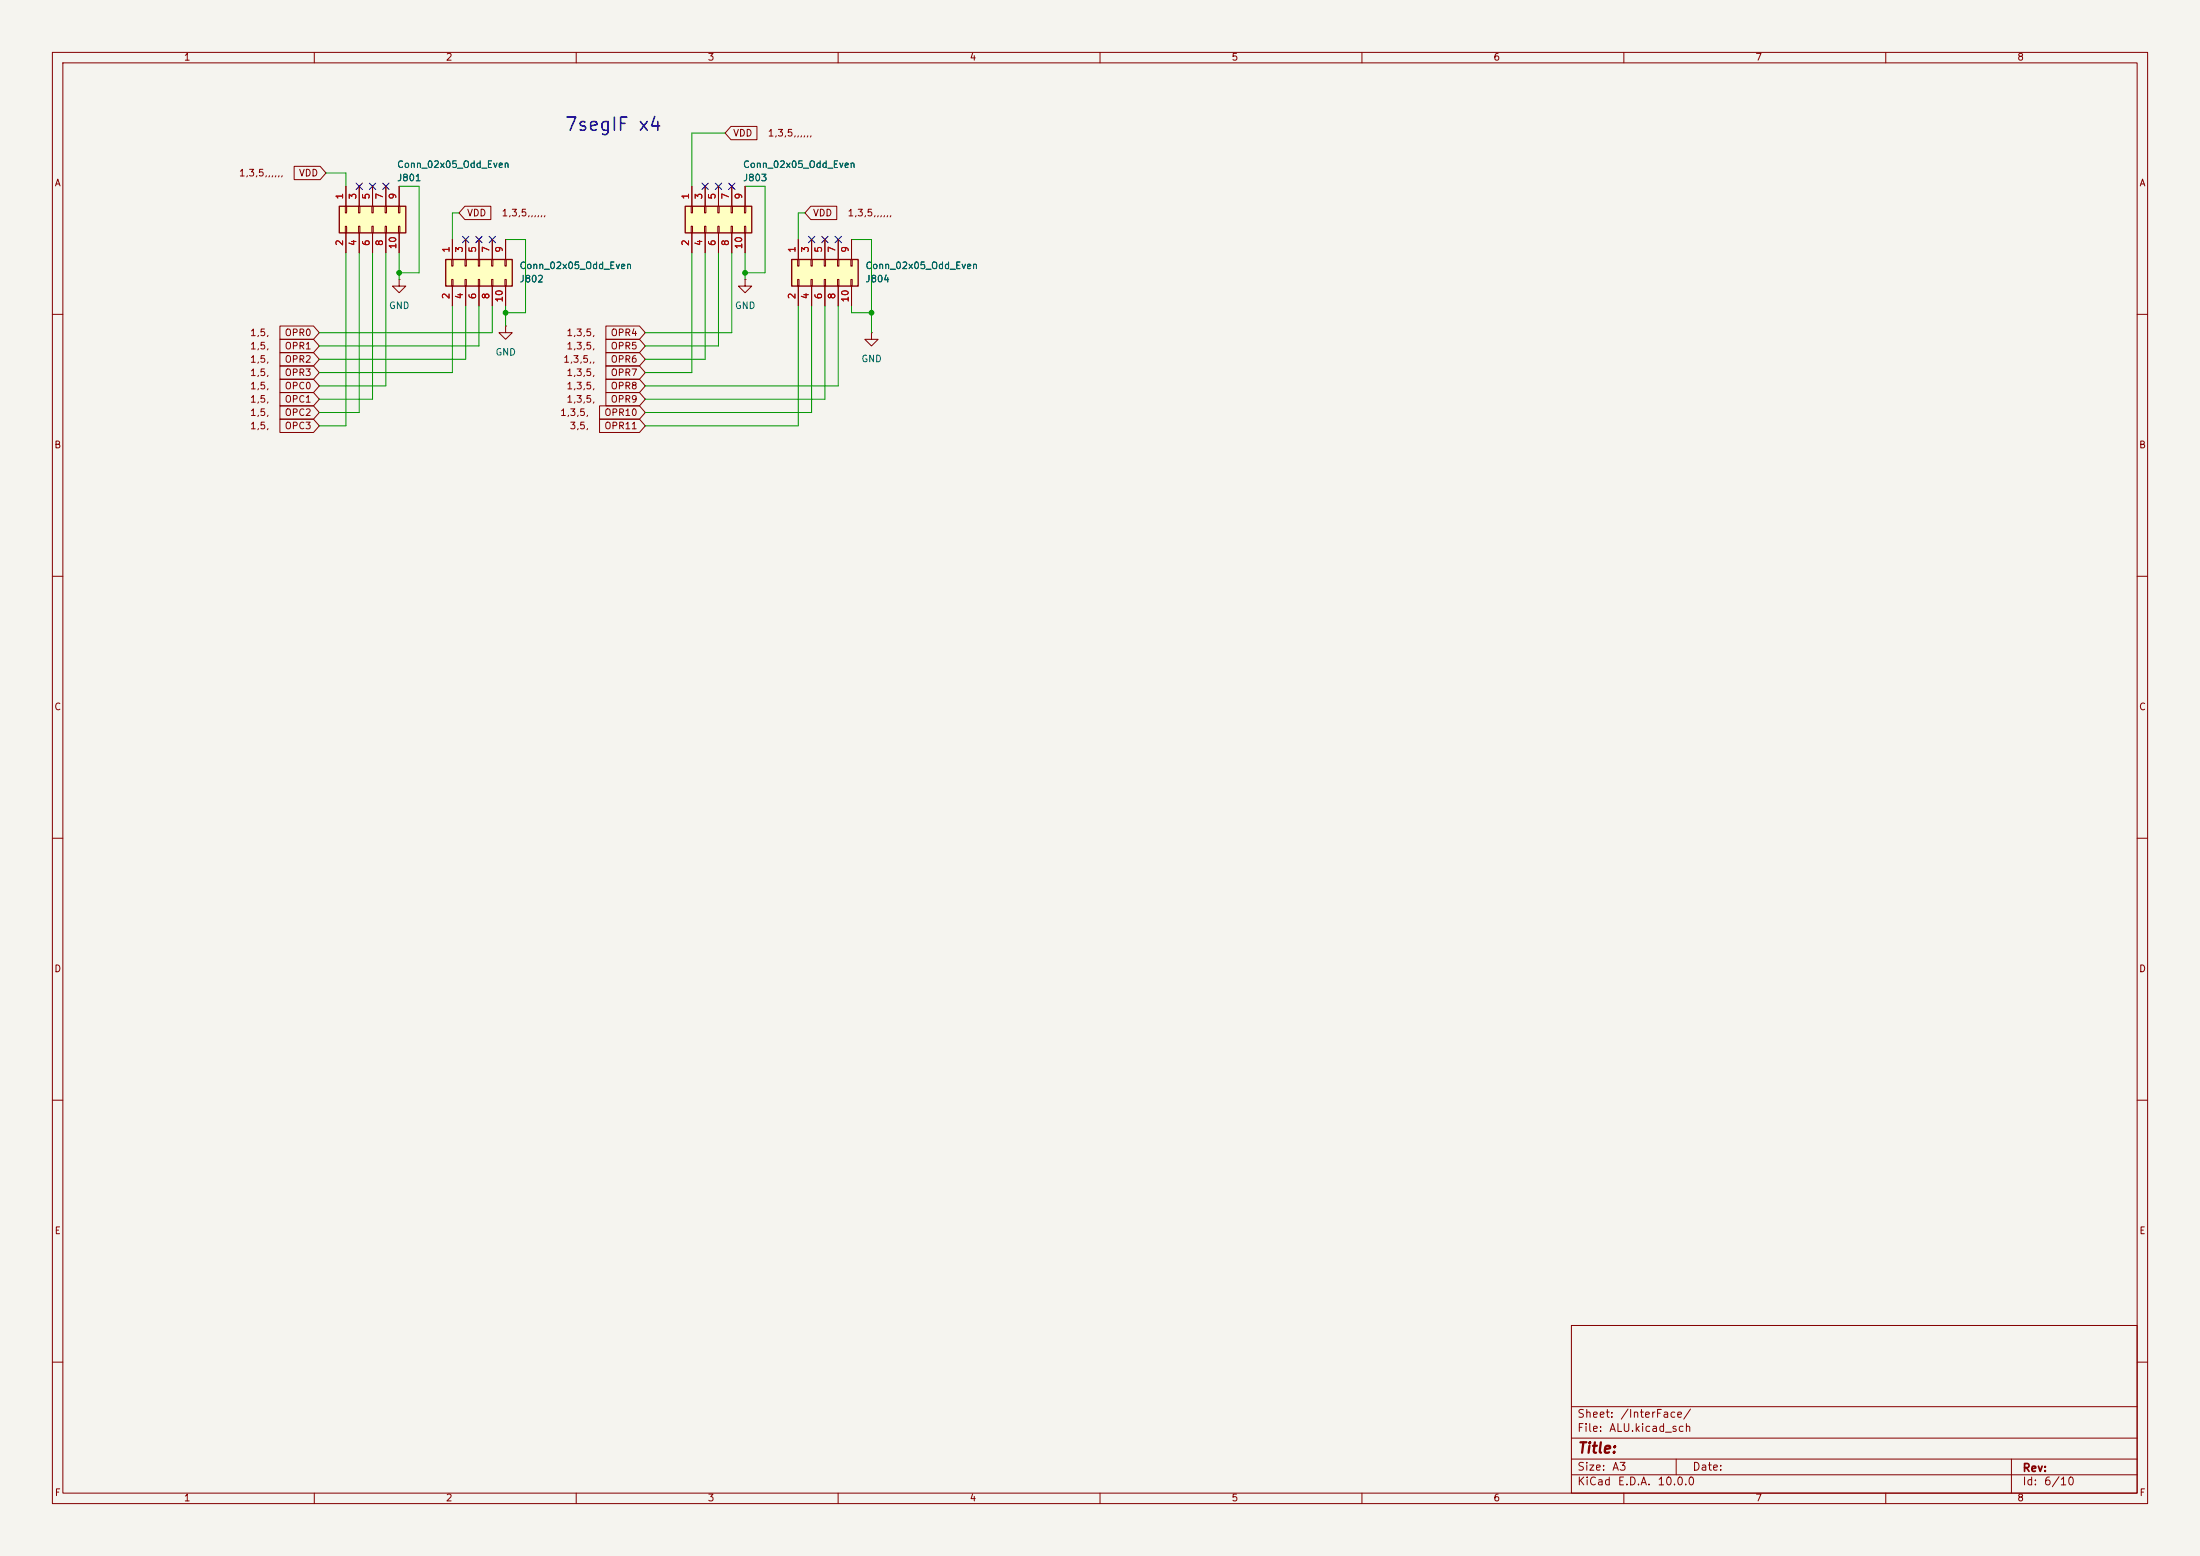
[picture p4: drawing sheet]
(kicad_sch
 (version 20260306)
 (generator "eeschema")
 (generator_version "10.0")
 (paper "A3")
 (lib_symbols
  (symbol "Connector_Generic:Conn_02x05_Odd_Even"
   (pin_names
    (offset 1.016) (hide yes)) (exclude_from_sim no) (in_bom yes) (on_board yes)
   (in_pos_files yes)
   (duplicate_pin_numbers_are_jumpers no)
   (property "Reference" "J" (at 1.27 7.62 0) (show_name no) (do_not_autoplace no) (effects (font (size 1.27 1.27))))
   (property "Value" "Conn_02x05_Odd_Even" (at 1.27 -7.62 0) (show_name no) (do_not_autoplace no) (effects (font (size 1.27 1.27))))
   (property "Footprint" "" (at 0 0 0) (show_name no) (do_not_autoplace no) (hide yes) (effects (font (size 1.27 1.27))))
   (property "Datasheet" "" (at 0 0 0) (show_name no) (do_not_autoplace no) (hide yes) (effects (font (size 1.27 1.27))))
   (property "Description" "Generic connector, double row, 02x05, odd/even pin numbering scheme (row 1 odd numbers, row 2 even numbers), script generated (kicad-library-utils/schlib/autogen/connector/)" (at 0 0 0) (show_name no) (do_not_autoplace no) (hide yes) (effects (font (size 1.27 1.27))))
   (symbol "Conn_02x05_Odd_Even_1_1"
    (rectangle (start -1.27 6.35) (end 3.81 -6.35) (stroke (width 0.254) (type default)) (fill (type background)))
    (rectangle (start -1.27 5.207) (end 0 4.953) (stroke (width 0.1524) (type default)) (fill (type none)))
    (rectangle (start -1.27 2.667) (end 0 2.413) (stroke (width 0.1524) (type default)) (fill (type none)))
    (rectangle (start -1.27 0.127) (end 0 -0.127) (stroke (width 0.1524) (type default)) (fill (type none)))
    (rectangle (start -1.27 -2.413) (end 0 -2.667) (stroke (width 0.1524) (type default)) (fill (type none)))
    (rectangle (start -1.27 -4.953) (end 0 -5.207) (stroke (width 0.1524) (type default)) (fill (type none)))
    (rectangle (start 3.81 5.207) (end 2.54 4.953) (stroke (width 0.1524) (type default)) (fill (type none)))
    (rectangle (start 3.81 2.667) (end 2.54 2.413) (stroke (width 0.1524) (type default)) (fill (type none)))
    (rectangle (start 3.81 0.127) (end 2.54 -0.127) (stroke (width 0.1524) (type default)) (fill (type none)))
    (rectangle (start 3.81 -2.413) (end 2.54 -2.667) (stroke (width 0.1524) (type default)) (fill (type none)))
    (rectangle (start 3.81 -4.953) (end 2.54 -5.207) (stroke (width 0.1524) (type default)) (fill (type none)))
    (pin passive line (at -5.08 5.08 0) (length 3.81) (name "Pin_1" (effects (font (size 1.27 1.27)))) (number "1" (effects (font (size 1.27 1.27)))))
    (pin passive line (at 7.62 5.08 180) (length 3.81) (name "Pin_2" (effects (font (size 1.27 1.27)))) (number "2" (effects (font (size 1.27 1.27)))))
    (pin passive line (at -5.08 2.54 0) (length 3.81) (name "Pin_3" (effects (font (size 1.27 1.27)))) (number "3" (effects (font (size 1.27 1.27)))))
    (pin passive line (at 7.62 2.54 180) (length 3.81) (name "Pin_4" (effects (font (size 1.27 1.27)))) (number "4" (effects (font (size 1.27 1.27)))))
    (pin passive line (at -5.08 0 0) (length 3.81) (name "Pin_5" (effects (font (size 1.27 1.27)))) (number "5" (effects (font (size 1.27 1.27)))))
    (pin passive line (at 7.62 0 180) (length 3.81) (name "Pin_6" (effects (font (size 1.27 1.27)))) (number "6" (effects (font (size 1.27 1.27)))))
    (pin passive line (at -5.08 -2.54 0) (length 3.81) (name "Pin_7" (effects (font (size 1.27 1.27)))) (number "7" (effects (font (size 1.27 1.27)))))
    (pin passive line (at 7.62 -2.54 180) (length 3.81) (name "Pin_8" (effects (font (size 1.27 1.27)))) (number "8" (effects (font (size 1.27 1.27)))))
    (pin passive line (at -5.08 -5.08 0) (length 3.81) (name "Pin_9" (effects (font (size 1.27 1.27)))) (number "9" (effects (font (size 1.27 1.27)))))
    (pin passive line (at 7.62 -5.08 180) (length 3.81) (name "Pin_10" (effects (font (size 1.27 1.27)))) (number "10" (effects (font (size 1.27 1.27))))))
   (embedded_fonts no))
  (symbol "power:GND"
   (power global)
   (pin_numbers (hide yes))
   (pin_names
    (offset 0) (hide yes)) (exclude_from_sim no) (in_bom yes) (on_board yes)
   (in_pos_files yes)
   (duplicate_pin_numbers_are_jumpers no)
   (property "Reference" "#PWR" (at 0 -6.35 0) (show_name no) (do_not_autoplace no) (hide yes) (effects (font (size 1.27 1.27))))
   (property "Value" "GND" (at 0 -3.81 0) (show_name no) (do_not_autoplace no) (effects (font (size 1.27 1.27))))
   (property "Footprint" "" (at 0 0 0) (show_name no) (do_not_autoplace no) (hide yes) (effects (font (size 1.27 1.27))))
   (property "Datasheet" "" (at 0 0 0) (show_name no) (do_not_autoplace no) (hide yes) (effects (font (size 1.27 1.27))))
   (property "Description" "Power symbol creates a global label with name \"GND\" , ground" (at 0 0 0) (show_name no) (do_not_autoplace no) (hide yes) (effects (font (size 1.27 1.27))))
   (symbol "GND_0_1"
    (polyline (pts (xy 0 0) (xy 0 -1.27) (xy 1.27 -1.27) (xy 0 -2.54) (xy -1.27 -1.27) (xy 0 -1.27)) (stroke (width 0) (type default)) (fill (type none))))
   (symbol "GND_1_1"
    (pin power_in line (at 0 0 270) (length 0) (name "" (effects (font (size 1.27 1.27)))) (number "1" (effects (font (size 1.27 1.27))))))
   (embedded_fonts no)))
 (text "7segIF x4"
  (exclude_from_sim no)
  (at 116.84 24.384 0)
  (effects (font (size 2.5 2.5))))
 (junction
  (at 76.2 52.07)
  (diameter 0)
  (color 0 0 0 0))
 (junction
  (at 142.24 52.07)
  (diameter 0)
  (color 0 0 0 0))
 (junction
  (at 96.52 59.69)
  (diameter 0)
  (color 0 0 0 0))
 (junction
  (at 166.37 59.69)
  (diameter 0)
  (color 0 0 0 0))
 (no_connect
  (at 160.02 45.72))
 (no_connect
  (at 91.44 45.72))
 (no_connect
  (at 71.12 35.56))
 (no_connect
  (at 154.94 45.72))
 (no_connect
  (at 137.16 35.56))
 (no_connect
  (at 139.7 35.56))
 (no_connect
  (at 93.98 45.72))
 (no_connect
  (at 157.48 45.72))
 (no_connect
  (at 134.62 35.56))
 (no_connect
  (at 88.9 45.72))
 (no_connect
  (at 68.58 35.56))
 (no_connect
  (at 73.66 35.56))
 (wire
  (pts (xy 162.56 45.72) (xy 166.37 45.72))
  (stroke (width 0) (type default)))
 (wire
  (pts (xy 123.19 81.28) (xy 152.4 81.28))
  (stroke (width 0) (type default)))
 (wire
  (pts (xy 123.19 66.04) (xy 137.16 66.04))
  (stroke (width 0) (type default)))
 (wire
  (pts (xy 123.19 78.74) (xy 154.94 78.74))
  (stroke (width 0) (type default)))
 (wire
  (pts (xy 80.01 52.07) (xy 76.2 52.07))
  (stroke (width 0) (type default)))
 (wire
  (pts (xy 134.62 68.58) (xy 123.19 68.58))
  (stroke (width 0) (type default)))
 (wire
  (pts (xy 100.33 59.69) (xy 96.52 59.69))
  (stroke (width 0) (type default)))
 (wire
  (pts (xy 132.08 25.4) (xy 138.43 25.4))
  (stroke (width 0) (type default)))
 (wire
  (pts (xy 60.96 66.04) (xy 91.44 66.04))
  (stroke (width 0) (type default)))
 (wire
  (pts (xy 66.04 33.02) (xy 66.04 35.56))
  (stroke (width 0) (type default)))
 (wire
  (pts (xy 139.7 63.5) (xy 123.19 63.5))
  (stroke (width 0) (type default)))
 (wire
  (pts (xy 96.52 59.69) (xy 96.52 62.23))
  (stroke (width 0) (type default)))
 (wire
  (pts (xy 87.63 40.64) (xy 86.36 40.64))
  (stroke (width 0) (type default)))
 (wire
  (pts (xy 123.19 76.2) (xy 157.48 76.2))
  (stroke (width 0) (type default)))
 (wire
  (pts (xy 91.44 66.04) (xy 91.44 58.42))
  (stroke (width 0) (type default)))
 (wire
  (pts (xy 66.04 48.26) (xy 66.04 81.28))
  (stroke (width 0) (type default)))
 (wire
  (pts (xy 86.36 71.12) (xy 86.36 58.42))
  (stroke (width 0) (type default)))
 (wire
  (pts (xy 152.4 81.28) (xy 152.4 58.42))
  (stroke (width 0) (type default)))
 (wire
  (pts (xy 132.08 25.4) (xy 132.08 35.56))
  (stroke (width 0) (type default)))
 (wire
  (pts (xy 73.66 73.66) (xy 73.66 48.26))
  (stroke (width 0) (type default)))
 (wire
  (pts (xy 96.52 45.72) (xy 100.33 45.72))
  (stroke (width 0) (type default)))
 (wire
  (pts (xy 166.37 59.69) (xy 162.56 59.69))
  (stroke (width 0) (type default)))
 (wire
  (pts (xy 88.9 68.58) (xy 88.9 58.42))
  (stroke (width 0) (type default)))
 (wire
  (pts (xy 76.2 52.07) (xy 76.2 53.34))
  (stroke (width 0) (type default)))
 (wire
  (pts (xy 142.24 35.56) (xy 146.05 35.56))
  (stroke (width 0) (type default)))
 (wire
  (pts (xy 132.08 48.26) (xy 132.08 71.12))
  (stroke (width 0) (type default)))
 (wire
  (pts (xy 134.62 48.26) (xy 134.62 68.58))
  (stroke (width 0) (type default)))
 (wire
  (pts (xy 157.48 76.2) (xy 157.48 58.42))
  (stroke (width 0) (type default)))
 (wire
  (pts (xy 152.4 40.64) (xy 152.4 45.72))
  (stroke (width 0) (type default)))
 (wire
  (pts (xy 123.19 73.66) (xy 160.02 73.66))
  (stroke (width 0) (type default)))
 (wire
  (pts (xy 60.96 73.66) (xy 73.66 73.66))
  (stroke (width 0) (type default)))
 (wire
  (pts (xy 146.05 35.56) (xy 146.05 52.07))
  (stroke (width 0) (type default)))
 (wire
  (pts (xy 154.94 78.74) (xy 154.94 58.42))
  (stroke (width 0) (type default)))
 (wire
  (pts (xy 96.52 58.42) (xy 96.52 59.69))
  (stroke (width 0) (type default)))
 (wire
  (pts (xy 71.12 76.2) (xy 60.96 76.2))
  (stroke (width 0) (type default)))
 (wire
  (pts (xy 86.36 40.64) (xy 86.36 45.72))
  (stroke (width 0) (type default)))
 (wire
  (pts (xy 60.96 63.5) (xy 93.98 63.5))
  (stroke (width 0) (type default)))
 (wire
  (pts (xy 60.96 78.74) (xy 68.58 78.74))
  (stroke (width 0) (type default)))
 (wire
  (pts (xy 146.05 52.07) (xy 142.24 52.07))
  (stroke (width 0) (type default)))
 (wire
  (pts (xy 139.7 48.26) (xy 139.7 63.5))
  (stroke (width 0) (type default)))
 (wire
  (pts (xy 100.33 45.72) (xy 100.33 59.69))
  (stroke (width 0) (type default)))
 (wire
  (pts (xy 153.67 40.64) (xy 152.4 40.64))
  (stroke (width 0) (type default)))
 (wire
  (pts (xy 160.02 73.66) (xy 160.02 58.42))
  (stroke (width 0) (type default)))
 (wire
  (pts (xy 142.24 48.26) (xy 142.24 52.07))
  (stroke (width 0) (type default)))
 (wire
  (pts (xy 76.2 35.56) (xy 80.01 35.56))
  (stroke (width 0) (type default)))
 (wire
  (pts (xy 142.24 52.07) (xy 142.24 53.34))
  (stroke (width 0) (type default)))
 (wire
  (pts (xy 166.37 63.5) (xy 166.37 59.69))
  (stroke (width 0) (type default)))
 (wire
  (pts (xy 76.2 48.26) (xy 76.2 52.07))
  (stroke (width 0) (type default)))
 (wire
  (pts (xy 60.96 71.12) (xy 86.36 71.12))
  (stroke (width 0) (type default)))
 (wire
  (pts (xy 132.08 71.12) (xy 123.19 71.12))
  (stroke (width 0) (type default)))
 (wire
  (pts (xy 68.58 48.26) (xy 68.58 78.74))
  (stroke (width 0) (type default)))
 (wire
  (pts (xy 93.98 63.5) (xy 93.98 58.42))
  (stroke (width 0) (type default)))
 (wire
  (pts (xy 71.12 48.26) (xy 71.12 76.2))
  (stroke (width 0) (type default)))
 (wire
  (pts (xy 62.23 33.02) (xy 66.04 33.02))
  (stroke (width 0) (type default)))
 (wire
  (pts (xy 137.16 66.04) (xy 137.16 48.26))
  (stroke (width 0) (type default)))
 (wire
  (pts (xy 80.01 35.56) (xy 80.01 52.07))
  (stroke (width 0) (type default)))
 (wire
  (pts (xy 166.37 45.72) (xy 166.37 59.69))
  (stroke (width 0) (type default)))
 (wire
  (pts (xy 162.56 58.42) (xy 162.56 59.69))
  (stroke (width 0) (type default)))
 (wire
  (pts (xy 66.04 81.28) (xy 60.96 81.28))
  (stroke (width 0) (type default)))
 (wire
  (pts (xy 60.96 68.58) (xy 88.9 68.58))
  (stroke (width 0) (type default)))
 (global_label "OPR4"
  (shape input)
  (at 123.19 63.5 180)
  (fields_autoplaced yes)
  (effects (font (size 1.27 1.27)) (justify right))
  (property "Intersheetrefs" "${INTERSHEET_REFS}" (at 115.1248 63.5 0) (show_name no) (do_not_autoplace no) (effects (font (size 1.27 1.27)) (justify right))))
 (global_label "OPR5"
  (shape input)
  (at 123.19 66.04 180)
  (fields_autoplaced yes)
  (effects (font (size 1.27 1.27)) (justify right))
  (property "Intersheetrefs" "${INTERSHEET_REFS}" (at 115.1248 66.04 0) (show_name no) (do_not_autoplace no) (effects (font (size 1.27 1.27)) (justify right))))
 (global_label "OPR10"
  (shape input)
  (at 123.19 78.74 180)
  (fields_autoplaced yes)
  (effects (font (size 1.27 1.27)) (justify right))
  (property "Intersheetrefs" "${INTERSHEET_REFS}" (at 113.9153 78.74 0) (show_name no) (do_not_autoplace no) (effects (font (size 1.27 1.27)) (justify right))))
 (global_label "VDD"
  (shape input)
  (at 87.63 40.64 0)
  (fields_autoplaced yes)
  (effects (font (size 1.27 1.27)) (justify left))
  (property "Intersheetrefs" "${INTERSHEET_REFS}" (at 94.2438 40.64 0) (show_name no) (do_not_autoplace no) (effects (font (size 1.27 1.27)) (justify left))))
 (global_label "OPC0"
  (shape input)
  (at 60.96 73.66 180)
  (fields_autoplaced yes)
  (effects (font (size 1.27 1.27)) (justify right))
  (property "Intersheetrefs" "${INTERSHEET_REFS}" (at 52.8948 73.66 0) (show_name no) (do_not_autoplace no) (effects (font (size 1.27 1.27)) (justify right))))
 (global_label "OPR8"
  (shape input)
  (at 123.19 73.66 180)
  (fields_autoplaced yes)
  (effects (font (size 1.27 1.27)) (justify right))
  (property "Intersheetrefs" "${INTERSHEET_REFS}" (at 115.1248 73.66 0) (show_name no) (do_not_autoplace no) (effects (font (size 1.27 1.27)) (justify right))))
 (global_label "OPC1"
  (shape input)
  (at 60.96 76.2 180)
  (fields_autoplaced yes)
  (effects (font (size 1.27 1.27)) (justify right))
  (property "Intersheetrefs" "${INTERSHEET_REFS}" (at 52.8948 76.2 0) (show_name no) (do_not_autoplace no) (effects (font (size 1.27 1.27)) (justify right))))
 (global_label "OPR6"
  (shape input)
  (at 123.19 68.58 180)
  (fields_autoplaced yes)
  (effects (font (size 1.27 1.27)) (justify right))
  (property "Intersheetrefs" "${INTERSHEET_REFS}" (at 115.1248 68.58 0) (show_name no) (do_not_autoplace no) (effects (font (size 1.27 1.27)) (justify right))))
 (global_label "OPC2"
  (shape input)
  (at 60.96 78.74 180)
  (fields_autoplaced yes)
  (effects (font (size 1.27 1.27)) (justify right))
  (property "Intersheetrefs" "${INTERSHEET_REFS}" (at 52.8948 78.74 0) (show_name no) (do_not_autoplace no) (effects (font (size 1.27 1.27)) (justify right))))
 (global_label "VDD"
  (shape input)
  (at 153.67 40.64 0)
  (fields_autoplaced yes)
  (effects (font (size 1.27 1.27)) (justify left))
  (property "Intersheetrefs" "${INTERSHEET_REFS}" (at 160.2838 40.64 0) (show_name no) (do_not_autoplace no) (effects (font (size 1.27 1.27)) (justify left))))
 (global_label "OPR0"
  (shape input)
  (at 60.96 63.5 180)
  (fields_autoplaced yes)
  (effects (font (size 1.27 1.27)) (justify right))
  (property "Intersheetrefs" "${INTERSHEET_REFS}" (at 52.8948 63.5 0) (show_name no) (do_not_autoplace no) (effects (font (size 1.27 1.27)) (justify right))))
 (global_label "OPR3"
  (shape input)
  (at 60.96 71.12 180)
  (fields_autoplaced yes)
  (effects (font (size 1.27 1.27)) (justify right))
  (property "Intersheetrefs" "${INTERSHEET_REFS}" (at 52.8948 71.12 0) (show_name no) (do_not_autoplace no) (effects (font (size 1.27 1.27)) (justify right))))
 (global_label "OPR7"
  (shape input)
  (at 123.19 71.12 180)
  (fields_autoplaced yes)
  (effects (font (size 1.27 1.27)) (justify right))
  (property "Intersheetrefs" "${INTERSHEET_REFS}" (at 115.1248 71.12 0) (show_name no) (do_not_autoplace no) (effects (font (size 1.27 1.27)) (justify right))))
 (global_label "OPR2"
  (shape input)
  (at 60.96 68.58 180)
  (fields_autoplaced yes)
  (effects (font (size 1.27 1.27)) (justify right))
  (property "Intersheetrefs" "${INTERSHEET_REFS}" (at 52.8948 68.58 0) (show_name no) (do_not_autoplace no) (effects (font (size 1.27 1.27)) (justify right))))
 (global_label "VDD"
  (shape input)
  (at 138.43 25.4 0)
  (fields_autoplaced yes)
  (effects (font (size 1.27 1.27)) (justify left))
  (property "Intersheetrefs" "${INTERSHEET_REFS}" (at 145.0438 25.4 0) (show_name no) (do_not_autoplace no) (effects (font (size 1.27 1.27)) (justify left))))
 (global_label "OPR1"
  (shape input)
  (at 60.96 66.04 180)
  (fields_autoplaced yes)
  (effects (font (size 1.27 1.27)) (justify right))
  (property "Intersheetrefs" "${INTERSHEET_REFS}" (at 52.8948 66.04 0) (show_name no) (do_not_autoplace no) (effects (font (size 1.27 1.27)) (justify right))))
 (global_label "OPR9"
  (shape input)
  (at 123.19 76.2 180)
  (fields_autoplaced yes)
  (effects (font (size 1.27 1.27)) (justify right))
  (property "Intersheetrefs" "${INTERSHEET_REFS}" (at 115.1248 76.2 0) (show_name no) (do_not_autoplace no) (effects (font (size 1.27 1.27)) (justify right))))
 (global_label "VDD"
  (shape input)
  (at 62.23 33.02 180)
  (fields_autoplaced yes)
  (effects (font (size 1.27 1.27)) (justify right))
  (property "Intersheetrefs" "${INTERSHEET_REFS}" (at 55.6162 33.02 0) (show_name no) (do_not_autoplace no) (effects (font (size 1.27 1.27)) (justify right))))
 (global_label "OPR11"
  (shape input)
  (at 123.19 81.28 180)
  (fields_autoplaced yes)
  (effects (font (size 1.27 1.27)) (justify right))
  (property "Intersheetrefs" "${INTERSHEET_REFS}" (at 113.9153 81.28 0) (show_name no) (do_not_autoplace no) (effects (font (size 1.27 1.27)) (justify right))))
 (global_label "OPC3"
  (shape input)
  (at 60.96 81.28 180)
  (fields_autoplaced yes)
  (effects (font (size 1.27 1.27)) (justify right))
  (property "Intersheetrefs" "${INTERSHEET_REFS}" (at 52.8948 81.28 0) (show_name no) (do_not_autoplace no) (effects (font (size 1.27 1.27)) (justify right))))
 (symbol
  (lib_id "power:GND")
  (at 142.24 53.34 0)
  (mirror y)
  (unit 1)
  (body_style 1)
  (exclude_from_sim no)
  (in_bom yes)
  (on_board yes)
  (in_pos_files yes)
  (dnp no)
  (fields_autoplaced yes)
  (property "Reference" "#PWR0803" (at 142.24 59.69 0) (hide yes) (show_name no) (do_not_autoplace no) (effects (font (size 1.27 1.27))))
  (property "Value" "GND" (at 142.24 58.42 0) (show_name no) (do_not_autoplace no) (effects (font (size 1.27 1.27))))
  (property "Footprint" "" (at 142.24 53.34 0) (hide yes) (show_name no) (do_not_autoplace no) (effects (font (size 1.27 1.27))))
  (property "Datasheet" "" (at 142.24 53.34 0) (hide yes) (show_name no) (do_not_autoplace no) (effects (font (size 1.27 1.27))))
  (property "Description" "Power symbol creates a global label with name \"GND\" , ground" (at 142.24 53.34 0) (hide yes) (show_name no) (do_not_autoplace no) (effects (font (size 1.27 1.27))))
  (pin "1"))
 (symbol
  (lib_id "Connector_Generic:Conn_02x05_Odd_Even")
  (at 137.16 40.64 90)
  (mirror x)
  (unit 1)
  (body_style 1)
  (exclude_from_sim no)
  (in_bom yes)
  (on_board yes)
  (in_pos_files yes)
  (dnp no)
  (property "Reference" "J803" (at 141.732 34.036 90) (show_name no) (do_not_autoplace no) (effects (font (size 1.27 1.27)) (justify right)))
  (property "Value" "Conn_02x05_Odd_Even" (at 141.732 31.496 90) (show_name no) (do_not_autoplace no) (effects (font (size 1.27 1.27)) (justify right)))
  (property "Footprint" "Connector_PinSocket_2.54mm:PinSocket_2x05_P2.54mm_Vertical" (at 137.16 40.64 0) (hide yes) (show_name no) (do_not_autoplace no) (effects (font (size 1.27 1.27))))
  (property "Datasheet" "" (at 137.16 40.64 0) (hide yes) (show_name no) (do_not_autoplace no) (effects (font (size 1.27 1.27))))
  (property "Description" "Generic connector, double row, 02x05, odd/even pin numbering scheme (row 1 odd numbers, row 2 even numbers), script generated (kicad-library-utils/schlib/autogen/connector/)" (at 137.16 40.64 0) (hide yes) (show_name no) (do_not_autoplace no) (effects (font (size 1.27 1.27))))
  (pin "1")
  (pin "2")
  (pin "8")
  (pin "5")
  (pin "3")
  (pin "4")
  (pin "6")
  (pin "7")
  (pin "10")
  (pin "9"))
 (symbol
  (lib_id "power:GND")
  (at 96.52 62.23 0)
  (mirror y)
  (unit 1)
  (body_style 1)
  (exclude_from_sim no)
  (in_bom yes)
  (on_board yes)
  (in_pos_files yes)
  (dnp no)
  (fields_autoplaced yes)
  (property "Reference" "#PWR0802" (at 96.52 68.58 0) (hide yes) (show_name no) (do_not_autoplace no) (effects (font (size 1.27 1.27))))
  (property "Value" "GND" (at 96.52 67.31 0) (show_name no) (do_not_autoplace no) (effects (font (size 1.27 1.27))))
  (property "Footprint" "" (at 96.52 62.23 0) (hide yes) (show_name no) (do_not_autoplace no) (effects (font (size 1.27 1.27))))
  (property "Datasheet" "" (at 96.52 62.23 0) (hide yes) (show_name no) (do_not_autoplace no) (effects (font (size 1.27 1.27))))
  (property "Description" "Power symbol creates a global label with name \"GND\" , ground" (at 96.52 62.23 0) (hide yes) (show_name no) (do_not_autoplace no) (effects (font (size 1.27 1.27))))
  (pin "1"))
 (symbol
  (lib_id "Connector_Generic:Conn_02x05_Odd_Even")
  (at 91.44 50.8 90)
  (mirror x)
  (unit 1)
  (body_style 1)
  (exclude_from_sim no)
  (in_bom yes)
  (on_board yes)
  (in_pos_files yes)
  (dnp no)
  (property "Reference" "J802" (at 99.06 53.3401 90) (show_name no) (do_not_autoplace no) (effects (font (size 1.27 1.27)) (justify right)))
  (property "Value" "Conn_02x05_Odd_Even" (at 99.06 50.8001 90) (show_name no) (do_not_autoplace no) (effects (font (size 1.27 1.27)) (justify right)))
  (property "Footprint" "Connector_PinSocket_2.54mm:PinSocket_2x05_P2.54mm_Vertical" (at 91.44 50.8 0) (hide yes) (show_name no) (do_not_autoplace no) (effects (font (size 1.27 1.27))))
  (property "Datasheet" "" (at 91.44 50.8 0) (hide yes) (show_name no) (do_not_autoplace no) (effects (font (size 1.27 1.27))))
  (property "Description" "Generic connector, double row, 02x05, odd/even pin numbering scheme (row 1 odd numbers, row 2 even numbers), script generated (kicad-library-utils/schlib/autogen/connector/)" (at 91.44 50.8 0) (hide yes) (show_name no) (do_not_autoplace no) (effects (font (size 1.27 1.27))))
  (pin "1")
  (pin "2")
  (pin "8")
  (pin "5")
  (pin "3")
  (pin "4")
  (pin "6")
  (pin "7")
  (pin "10")
  (pin "9"))
 (symbol
  (lib_id "Connector_Generic:Conn_02x05_Odd_Even")
  (at 157.48 50.8 90)
  (mirror x)
  (unit 1)
  (body_style 1)
  (exclude_from_sim no)
  (in_bom yes)
  (on_board yes)
  (in_pos_files yes)
  (dnp no)
  (property "Reference" "J804" (at 165.1 53.3401 90) (show_name no) (do_not_autoplace no) (effects (font (size 1.27 1.27)) (justify right)))
  (property "Value" "Conn_02x05_Odd_Even" (at 165.1 50.8001 90) (show_name no) (do_not_autoplace no) (effects (font (size 1.27 1.27)) (justify right)))
  (property "Footprint" "Connector_PinSocket_2.54mm:PinSocket_2x05_P2.54mm_Vertical" (at 157.48 50.8 0) (hide yes) (show_name no) (do_not_autoplace no) (effects (font (size 1.27 1.27))))
  (property "Datasheet" "" (at 157.48 50.8 0) (hide yes) (show_name no) (do_not_autoplace no) (effects (font (size 1.27 1.27))))
  (property "Description" "Generic connector, double row, 02x05, odd/even pin numbering scheme (row 1 odd numbers, row 2 even numbers), script generated (kicad-library-utils/schlib/autogen/connector/)" (at 157.48 50.8 0) (hide yes) (show_name no) (do_not_autoplace no) (effects (font (size 1.27 1.27))))
  (pin "1")
  (pin "2")
  (pin "8")
  (pin "5")
  (pin "3")
  (pin "4")
  (pin "6")
  (pin "7")
  (pin "10")
  (pin "9"))
 (symbol
  (lib_id "Connector_Generic:Conn_02x05_Odd_Even")
  (at 71.12 40.64 90)
  (mirror x)
  (unit 1)
  (body_style 1)
  (exclude_from_sim no)
  (in_bom yes)
  (on_board yes)
  (in_pos_files yes)
  (dnp no)
  (property "Reference" "J801" (at 75.692 34.036 90) (show_name no) (do_not_autoplace no) (effects (font (size 1.27 1.27)) (justify right)))
  (property "Value" "Conn_02x05_Odd_Even" (at 75.692 31.496 90) (show_name no) (do_not_autoplace no) (effects (font (size 1.27 1.27)) (justify right)))
  (property "Footprint" "Connector_PinSocket_2.54mm:PinSocket_2x05_P2.54mm_Vertical" (at 71.12 40.64 0) (hide yes) (show_name no) (do_not_autoplace no) (effects (font (size 1.27 1.27))))
  (property "Datasheet" "" (at 71.12 40.64 0) (hide yes) (show_name no) (do_not_autoplace no) (effects (font (size 1.27 1.27))))
  (property "Description" "Generic connector, double row, 02x05, odd/even pin numbering scheme (row 1 odd numbers, row 2 even numbers), script generated (kicad-library-utils/schlib/autogen/connector/)" (at 71.12 40.64 0) (hide yes) (show_name no) (do_not_autoplace no) (effects (font (size 1.27 1.27))))
  (pin "1")
  (pin "2")
  (pin "8")
  (pin "5")
  (pin "3")
  (pin "4")
  (pin "6")
  (pin "7")
  (pin "10")
  (pin "9"))
 (symbol
  (lib_id "power:GND")
  (at 76.2 53.34 0)
  (mirror y)
  (unit 1)
  (body_style 1)
  (exclude_from_sim no)
  (in_bom yes)
  (on_board yes)
  (in_pos_files yes)
  (dnp no)
  (fields_autoplaced yes)
  (property "Reference" "#PWR0801" (at 76.2 59.69 0) (hide yes) (show_name no) (do_not_autoplace no) (effects (font (size 1.27 1.27))))
  (property "Value" "GND" (at 76.2 58.42 0) (show_name no) (do_not_autoplace no) (effects (font (size 1.27 1.27))))
  (property "Footprint" "" (at 76.2 53.34 0) (hide yes) (show_name no) (do_not_autoplace no) (effects (font (size 1.27 1.27))))
  (property "Datasheet" "" (at 76.2 53.34 0) (hide yes) (show_name no) (do_not_autoplace no) (effects (font (size 1.27 1.27))))
  (property "Description" "Power symbol creates a global label with name \"GND\" , ground" (at 76.2 53.34 0) (hide yes) (show_name no) (do_not_autoplace no) (effects (font (size 1.27 1.27))))
  (pin "1"))
 (symbol
  (lib_id "power:GND")
  (at 166.37 63.5 0)
  (mirror y)
  (unit 1)
  (body_style 1)
  (exclude_from_sim no)
  (in_bom yes)
  (on_board yes)
  (in_pos_files yes)
  (dnp no)
  (fields_autoplaced yes)
  (property "Reference" "#PWR0808" (at 166.37 69.85 0) (hide yes) (show_name no) (do_not_autoplace no) (effects (font (size 1.27 1.27))))
  (property "Value" "GND" (at 166.37 68.58 0) (show_name no) (do_not_autoplace no) (effects (font (size 1.27 1.27))))
  (property "Footprint" "" (at 166.37 63.5 0) (hide yes) (show_name no) (do_not_autoplace no) (effects (font (size 1.27 1.27))))
  (property "Datasheet" "" (at 166.37 63.5 0) (hide yes) (show_name no) (do_not_autoplace no) (effects (font (size 1.27 1.27))))
  (property "Description" "Power symbol creates a global label with name \"GND\" , ground" (at 166.37 63.5 0) (hide yes) (show_name no) (do_not_autoplace no) (effects (font (size 1.27 1.27))))
  (pin "1")))
